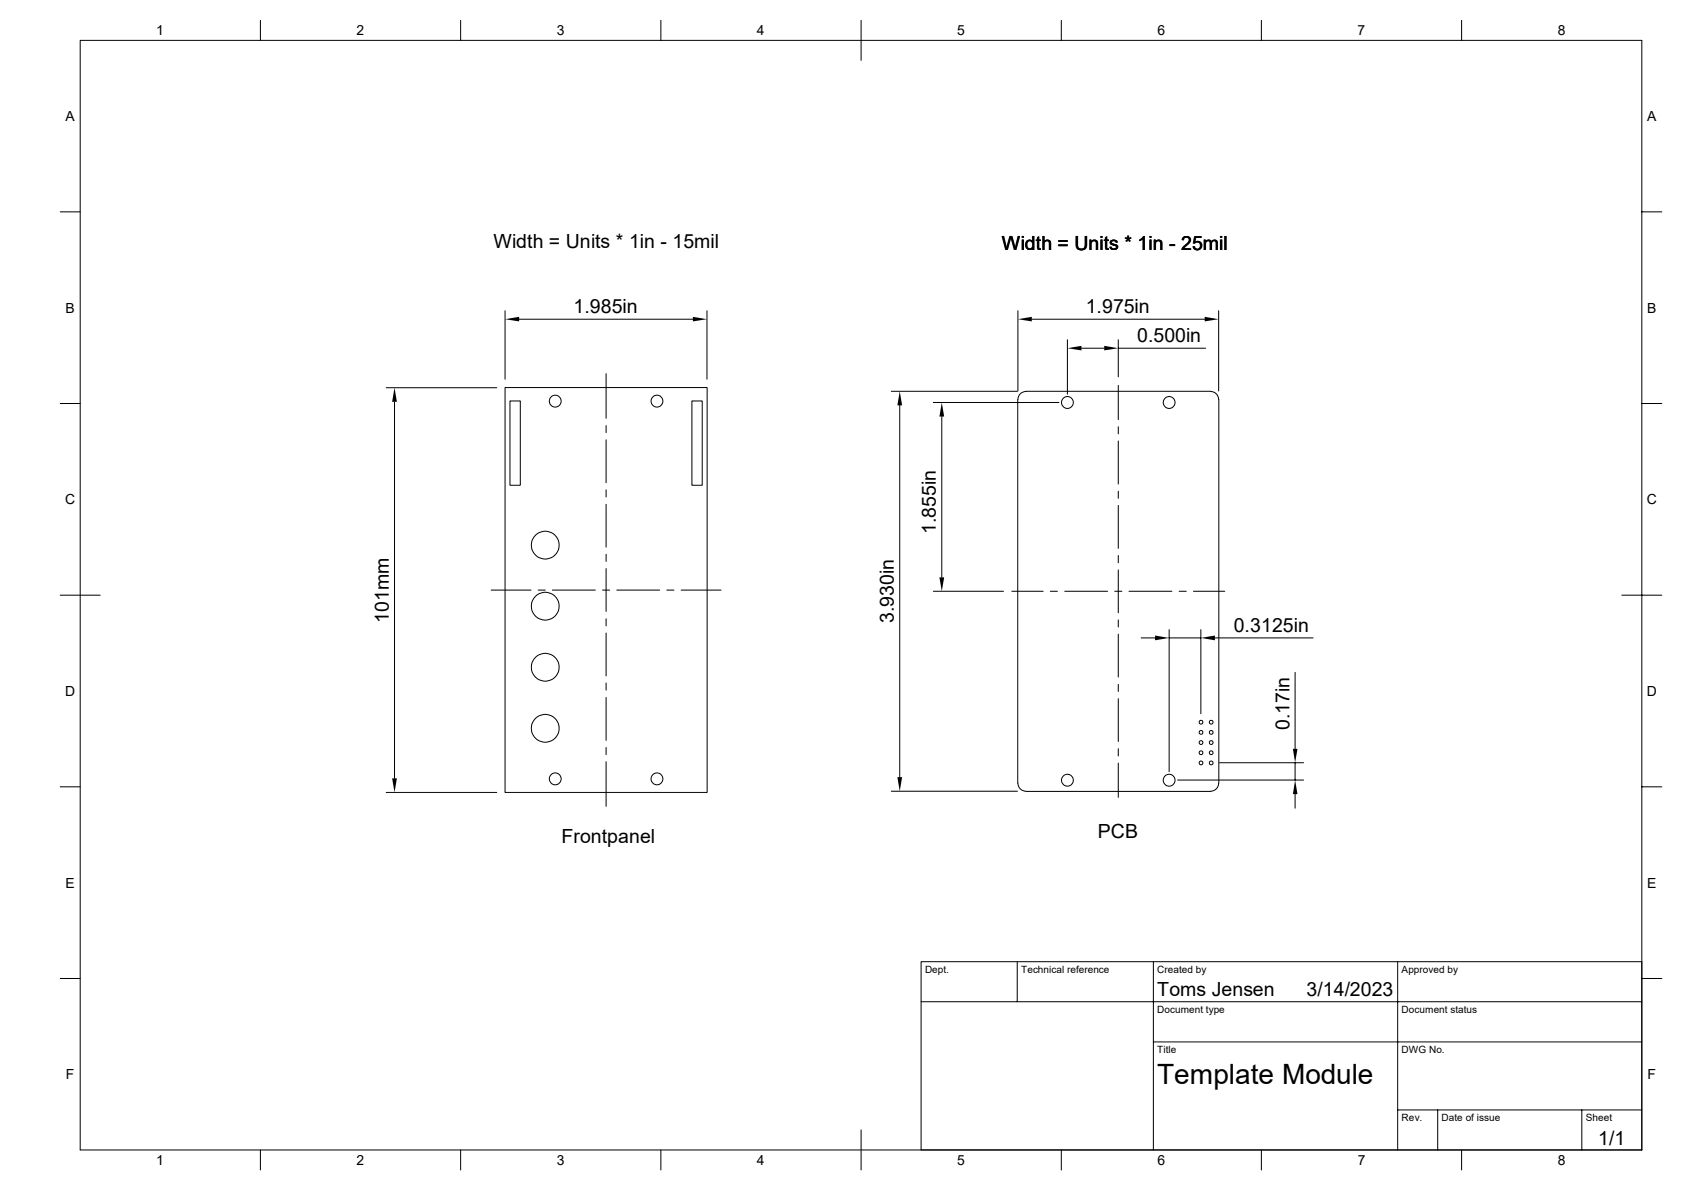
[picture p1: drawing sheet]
<svg xmlns="http://www.w3.org/2000/svg" width="420mm" height="297mm" viewBox="0 0 420 297" stroke-linecap="round" stroke-linejoin="round" font-family="sans-serif">
<g fill="none" stroke="#000" stroke-width=".25">
<path d="M20 10.1h390v276.9h-390zM65 5.1v5M115 5.1v5M165 5.1v5M215 5.1v10M265 5.1v5M315 5.1v5M365 5.1v5M15 52.9h5M410 52.9h5M126.1 77.6v17.1M129.6 79.7h43.4"/>
<path d="M176.5 77.6v17.1M254.2 77.6v20M257.6 79.7h43.2M304.3 77.6v20M96.4 96.8h27.6M126.1 96.7h50.5v101.1h-50.5zM151.3 93.3v11.1M222.5 97.7h31.5M254.1 99.7v95.8M254.2 99.7a2.1 2.1 0 0 1 2-2h46.1a2.1 2.1 0 0 1 2 2v95.8a2.02 2.02 0 0 1-2 2h-46.1a2.1 2.1 0 0 1-2-2M266.5 84.8v13.6M270 86.9h5.7"/>
<path d="M279.2 96.2v8.5M279.2 84.8v9.3M279.2 86.9h21.8M15 100.7h5M98.5 100.3v94M127.3 100.1h2.6v21h-2.6zM151.3 106.2v1.8M151.3 109.8v10.7M172.8 100.1h2.5v21h-2.5zM224.7 101.2v92.8M233 100.5h31.4M235.2 104v40.1"/>
<path d="M279.2 106.5v1.8M279.2 110.1v10.7M410 100.7h5M151.3 122.3v1.7M151.3 125.9v10.7M151.3 138.3v1.8M279.2 122.6v1.8M279.2 126.2v10.7M279.2 138.6v1.9M15 148.5h10M122.6 147.3h10M134.4 147.3h1.7"/>
<path d="M137.9 147.3h10.7M150.5 147.3h1.7M151.3 141.9v10.7M151.3 154.4v1.8M151.3 158v10.7M154 147.3h10.7M166.5 147.3h1.8M170.1 147.3h9.9M233 147.6h17.6M252.6 147.6h7.9M262.3 147.6h1.7M265.9 147.6h10.7"/>
<path d="M278.3 147.6h1.8M279.2 142.2v10.8M279.2 154.7v1.8M279.2 158.3v10.7M281.9 147.6h10.7M284.9 159.2h3.5M291.9 157.1v35.5M291.9 159.2h7.9M294.4 147.6h1.8M298 147.6h7.8M299.8 157.1v21M303.4 159.2h24.5"/>
<path d="M405 148.5h10M151.3 170.5v1.8M151.3 174.1v10.7M279.2 170.8v1.8M279.2 174.4v10.7M323.4 167.8v19.1M15 196.4h5M96.4 197.8h27.6M151.3 186.6v1.7M151.3 190.1v11.2M222.5 197.5h31.5M279.2 186.9v1.8"/>
<path d="M279.2 190.5v8.5M294 194.7h31.5M304.5 190.4h21M323.4 190.4v4.3M323.4 198.2v3.5M410 196.4h5M15 244.2h5M230 250h180M254 240v10M288 240v47M349 240v47M410 240h-180v47"/>
<path d="M410 244.2h5M288 260.1h122M349 277h61M359 277v10M395 277v10M65 287v5M115 287v5M165 287v5M215 282v10M265 287v5M315 287v5M365 287v5"/>
<circle cx="138.6" cy="100.1" r="1.49"/>
<circle cx="164" cy="100.1" r="1.49"/>
<circle cx="266.5" cy="100.5" r="1.49"/>
<circle cx="291.9" cy="100.5" r="1.49"/>
<circle cx="136.1" cy="136.1" r="3.5"/>
<circle cx="136.1" cy="151.3" r="3.5"/>
<circle cx="136.1" cy="166.5" r="3.5"/>
<circle cx="136.1" cy="181.8" r="3.5"/>
<circle cx="138.6" cy="194.4" r="1.49"/>
<circle cx="164" cy="194.4" r="1.49"/>
<circle cx="266.5" cy="194.7" r="1.49"/>
<circle cx="291.9" cy="194.7" r="1.49"/>
<circle cx="299.9" cy="187.9" r=".47"/>
<circle cx="299.9" cy="182.8" r=".47"/>
<circle cx="299.9" cy="185.3" r=".47"/>
<circle cx="299.9" cy="190.4" r=".47"/>
<circle cx="299.9" cy="180.3" r=".47"/>
<circle cx="302.4" cy="185.3" r=".47"/>
<circle cx="302.4" cy="182.8" r=".47"/>
<circle cx="302.4" cy="190.4" r=".47"/>
<circle cx="302.4" cy="180.3" r=".47"/>
<circle cx="302.4" cy="187.9" r=".47"/>
</g>
<g fill="#000">
<path d="M126.1 79.7l3.5-.6v1.1zM173 79.1l3.5 .6-3.5 .5zM254.2 79.7l3.4-.6v1.1zM300.8 79.1l3.5 .6-3.5 .5zM266.5 86.9l3.5-.6v1.2zM275.7 86.3l3.5 .6-3.5 .6zM98.5 96.8l.6 3.5h-1.2zM224.7 97.7l.6 3.5h-1.2zM235.2 100.5l.6 3.5h-1.2zM234.6 144.1h1.2l-.6 3.5zM288.4 158.6l3.5 .6-3.5 .6zM299.8 159.2l3.6-.6v1.2z"/>
<path d="M97.9 194.3h1.2l-.6 3.5zM224.1 194h1.2l-.6 3.5zM323.4 194.7l.6 3.5h-1.2zM322.8 186.9h1.2l-.6 3.5z"/>
</g>
<text font-size="7" x="289" y="270.6">Template Module</text>
<g font-size="4.9">
<text x="123.2" y="62">Width = Units * 1in - 15mil</text>
<text x="250.2" y="62.4">Width = Units * 1in - 25mil</text>
<text x="143.2" y="78.2">1.985in</text>
<text x="271.1" y="78.2">1.975in</text>
<text x="283.9" y="85.4">0.500in</text>
<text x="233.7" y="133.3" transform="rotate(-90 233.7 133.3)">1.855in</text>
<text x="97.1" y="155.5" transform="rotate(-90 97.1 155.5)">101mm</text>
<text x="223.2" y="155.5" transform="rotate(-90 223.2 155.5)">3.930in</text>
<text x="308.1" y="157.8">0.3125in</text>
<text x="321.9" y="182.2" transform="rotate(-90 321.9 182.2)">0.17in</text>
<text x="274.1" y="209.1">PCB</text>
<text x="140.2" y="210.4">Frontpanel</text>
<text x="289" y="248.5">Toms Jensen</text>
<text x="326.2" y="248.5">3/14/2023</text>
<text x="399.1" y="285.7">1/1</text>
</g>
<g font-size="3.5">
<text x="39" y="8.8">1</text>
<text x="89" y="8.8">2</text>
<text x="139" y="8.8">3</text>
<text x="189" y="8.8">4</text>
<text x="239" y="8.8">5</text>
<text x="289" y="8.8">6</text>
<text x="339" y="8.8">7</text>
<text x="389" y="8.8">8</text>
<text x="16.3" y="30.2">A</text>
<text x="411.3" y="30.2">A</text>
<text x="16.3" y="78.1">B</text>
<text x="411.3" y="78.1">B</text>
<text x="16.3" y="125.9">C</text>
<text x="411.2" y="125.9">C</text>
<text x="16.3" y="173.7">D</text>
<text x="411.2" y="173.7">D</text>
<text x="16.3" y="221.5">E</text>
<text x="411.3" y="221.5">E</text>
<text x="16.5" y="269.4">F</text>
<text x="411.4" y="269.4">F</text>
<text x="39" y="290.8">1</text>
<text x="89" y="290.8">2</text>
<text x="139" y="290.7">3</text>
<text x="189" y="290.8">4</text>
<text x="239" y="290.7">5</text>
<text x="289" y="290.7">6</text>
<text x="339" y="290.7">7</text>
<text x="389" y="290.7">8</text>
</g>
<g font-size="2.5">
<text x="231" y="242.8">Dept.</text>
<text x="255" y="242.8">Technical reference</text>
<text x="289" y="242.8">Created by</text>
<text x="350" y="242.8">Approved by</text>
<text x="289" y="252.9">Document type</text>
<text x="350" y="252.9">Document status</text>
<text x="289" y="262.8">Title</text>
<text x="350" y="262.8">DWG No.</text>
<text x="350" y="279.8">Rev.</text>
<text x="360" y="279.8">Date of issue</text>
<text x="396" y="279.8">Sheet</text>
</g>
</svg>
